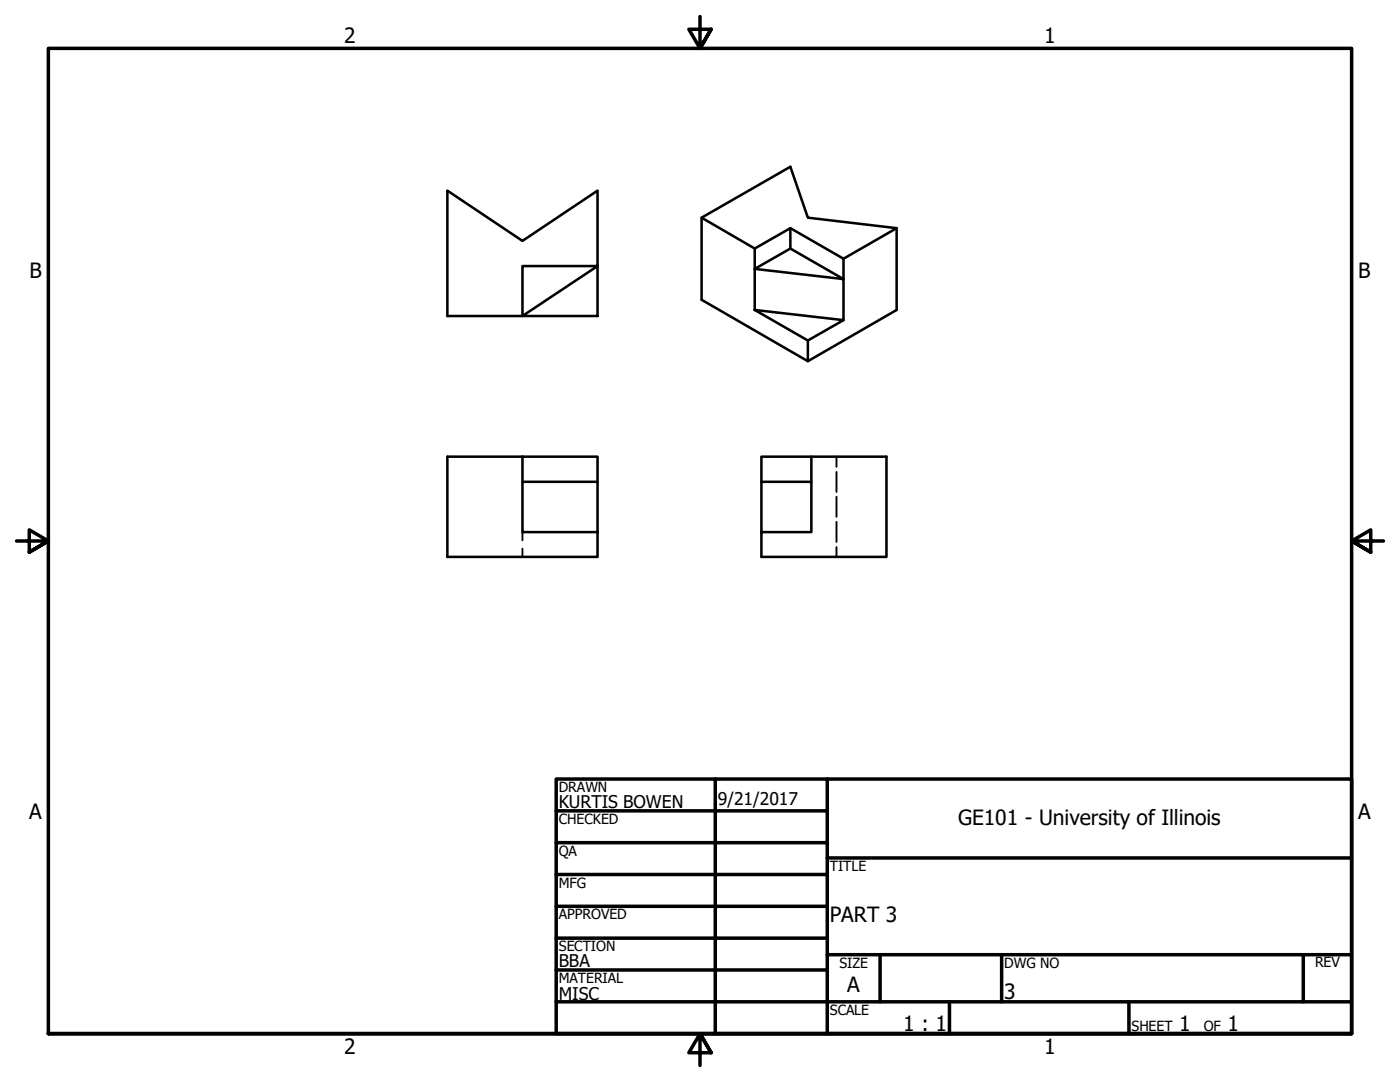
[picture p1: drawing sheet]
<svg xmlns="http://www.w3.org/2000/svg" width="279mm" height="216mm" viewBox="0 0 279 216" stroke-linecap="round" stroke-linejoin="round" font-family="sans-serif">
<!-- layer: Visible (ANSI) -->
<g fill="none" stroke="#000" stroke-width=".51">
<path d="M89.3 38l15 10.1 15-10.1v15.1h-15v10h-15zM140 43.4l10.6 6.2M150.6 53.7l17.7 2v8.2l-17.7-2.1zM157.7 45.5l10.6 6.1v4.1l-10.6-6.1-7.1 4.1v-4.1l7.1-4.1v4.1M178.9 45.5l-10.6 6.1M104.3 63.1l15-10v10zM150.6 61.8l10.6 6.1 7.1-4M161.2 67.9v4.2l-21.2-12.3v-16.4l17.7-10.1 3.5 10.1 17.7 2.1v16.3l-17.7 10.3M104.3 96.1h15v10.1h-15zM104.3 91.1h-15v20h30v-4.9M104.3 91.1h15v5M104.3 91.1v5"/>
<path d="M161.9 96.1v-5h15v20h-24.9v-15h9.9v10.1h-9.9M161.9 91.1h-9.9v5"/>
</g>
<!-- layer: Hidden (ANSI) -->
<path d="M166.9 91.1v2.1M166.9 94.2v4M166.9 99.1v4M104.3 106.2v1.6M104.3 109.5v1.6M166.9 104.1v4M166.9 109.2v1.9" fill="none" stroke="#000" stroke-width=".38"/>
<!-- layer: Border (ANSI) -->
<g fill="none" stroke="#000" stroke-width=".7">
<path d="M139.7 3.3v6.4l-2.2-3.9h4.4l-2.2 3.9 2.2-3.9M3.3 107.9h6.4l-3.9-2.2v4.5l3.9-2.3-3.9 2.3M276.1 107.9h-6.4l3.9-2.2v4.5l-3.9-2.3 3.9 2.3M111 155.4h158.7v50.8h-158.7zM142.7 155.4v50.8M165.1 155.4v50.8M111 161.8h54.1M111 168.1h54.1M111 174.5h54.1M165.1 171.2h104.6M111 180.8h54.1M111 187.2h54.1"/>
<path d="M111 193.5h54.1M111 199.9h158.7M165.1 190.5h104.6M175.6 190.5v9.4M189.5 199.9v6.3M199.9 190.5v9.4M225.3 199.9v6.3M260.1 190.5v9.4M9.7 206.2v-196.5h260v196.5h-260h260M141.9 210.1l-2.2-3.9 2.2 3.9h-4.4l2.2-3.9v6.4"/>
</g>
<g font-size="4.2">
<text x="68.7" y="8.6">2</text>
<text x="208.4" y="8.6">1</text>
<text x="5.9" y="55.5">B</text>
<text x="271.1" y="55.5">B</text>
<text x="5.8" y="163.4">A</text>
<text x="191.2" y="164.5">GE101 - University of Illinois</text>
<text x="271" y="163.4">A</text>
<text x="165.6" y="183.9">PART 3</text>
<text x="169.1" y="198">A</text>
<text x="200.4" y="199.3">3</text>
<text x="180.3" y="205.7">1 : 1</text>
<text x="235.3" y="205.7">1</text>
<text x="245" y="205.7">1</text>
<text x="68.7" y="210.3">2</text>
<text x="208.4" y="210.3">1</text>
</g>
<g font-size="3.5">
<text x="111.5" y="161.2">KURTIS BOWEN</text>
<text x="143.3" y="160.7">9/21/2017</text>
<text x="111.5" y="193">BBA</text>
<text x="111.5" y="199.5">MISC</text>
</g>
<g font-size="2.8">
<text x="111.5" y="158">DRAWN</text>
<text x="111.5" y="164.4">CHECKED</text>
<text x="111.5" y="170.8">QA</text>
<text x="165.6" y="173.7">TITLE</text>
<text x="111.5" y="177.1">MFG</text>
<text x="111.5" y="183.5">APPROVED</text>
<text x="111.5" y="189.7">SECTION</text>
<text x="111.5" y="196.2">MATERIAL</text>
<text x="167.5" y="193.1">SIZE</text>
<text x="200.4" y="193.1">DWG NO</text>
<text x="262.4" y="193">REV</text>
<text x="165.6" y="202.5">SCALE</text>
<text x="225.8" y="205.7">SHEET</text>
<text x="240.2" y="205.7">OF</text>
</g>
</svg>
